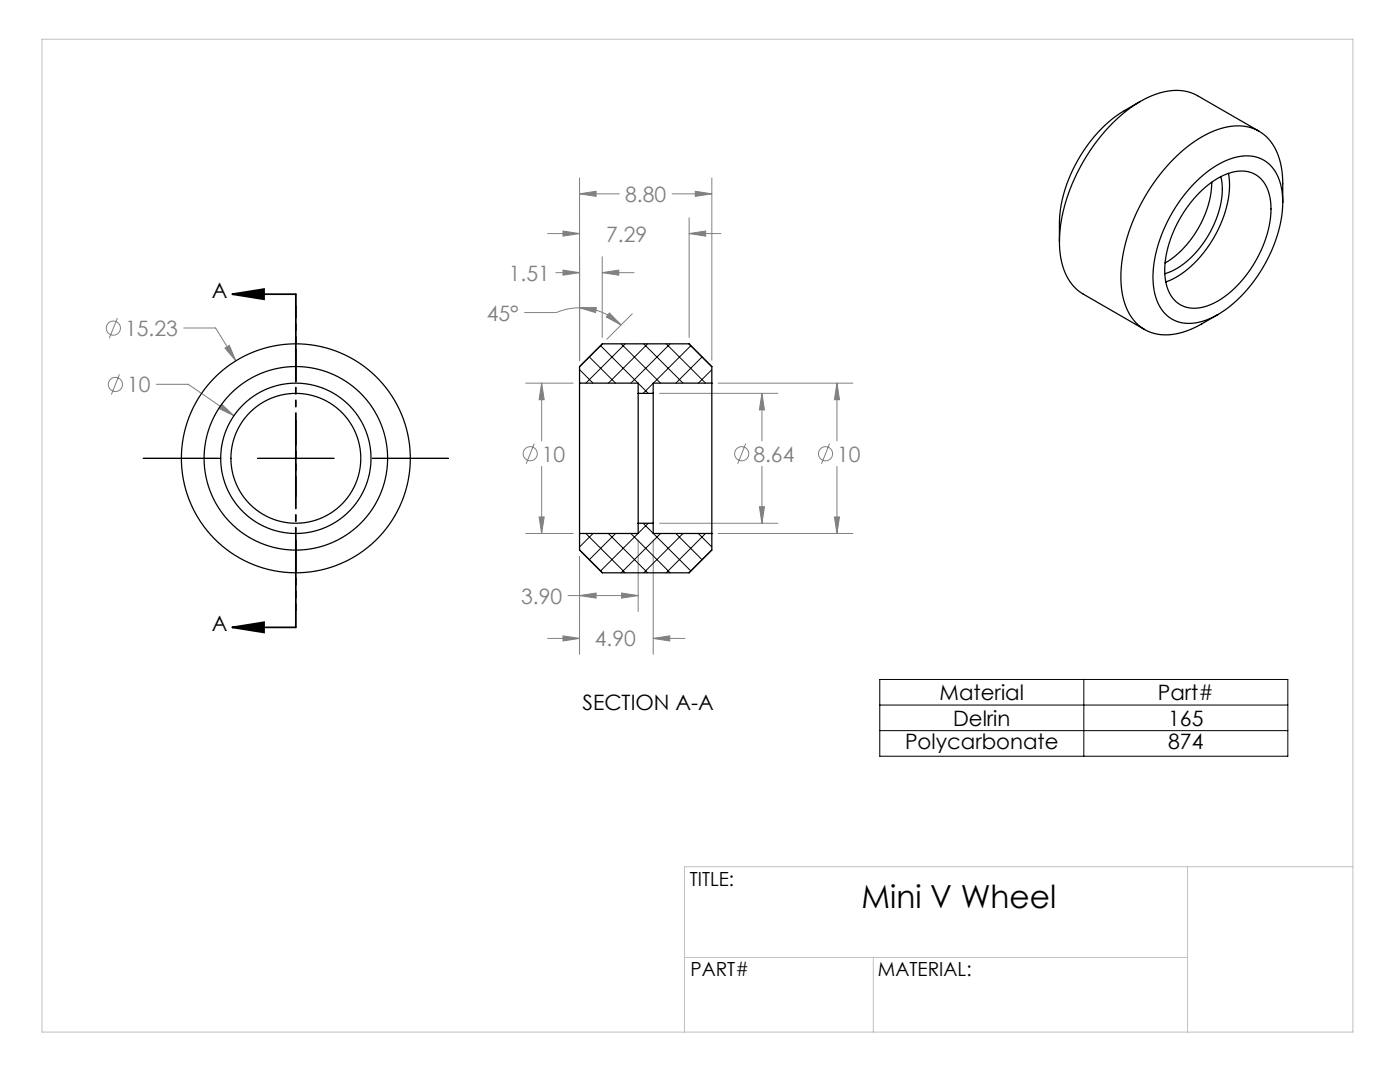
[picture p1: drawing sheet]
<svg xmlns="http://www.w3.org/2000/svg" width="279mm" height="216mm" viewBox="0 0 279 216" stroke-linecap="round" stroke-linejoin="round" font-family="sans-serif">
<g fill="none" stroke="#808080" stroke-width=".2">
<path d="M115.7 38.7l3.3-.5v1zM115.7 35.5v36.4M115.7 38.7h7.9M134.1 38.7h8M138.8 38.2l3.3 .5-3.3 .5zM142.1 35.5v36.4M109.3 46.6h6.4M110.9 54.4h4.8M112.4 53.9l3.3 .5-3.3 .5zM112.4 46.1l3.3 .5-3.3 .5zM120.2 54.4l3.3-.5v1zM120.2 51.2v16.1"/>
<path d="M120.2 54.4h6.3M137.5 46.6l3.3-.5v1zM137.5 43.4v23.9M137.5 46.6h6.4M23.4 63.5l-1.6 4M23.8 74.7l-1.6 4M31.2 76.7h6.4l9.1 6.3M36.7 65.5h6.3l4.1 6.5M44.9 69.5l.9-.6 1.3 3.1zM104.9 76.5h9.5M108.1 76.5l.5 3.3h-1zM108.1 76.5v11.5"/>
<path d="M115.7 61.4h3.3l-.1 1zM115.7 61.4a11.7 11.7 0 0 1 8.2 3.5M115.7 61.4a11.7 11.7 0 0 0-4.7 1h-6.3M121.6 62.5l2.3 2.4-2.9-1.6zM126.2 62.6l-5.1 5.1M131.6 78.5h23.6M143.3 76.5h26.9M152.1 78.5l.5 3.3h-1zM152.1 78.5v9.5M167 76.5l.5 3.3h-1zM167 76.5v11.5M44.3 80.7l2.4 2.3-3-1.5z"/>
<path d="M106.6 88.5l-1.6 4.1M108.1 93.1v13.4M148.8 88.5l-1.6 4.1M152.1 93.1v11.3M165.6 88.5l-1.7 4.1M167 93.1v13.4M104.9 106.5h9.5M107.6 103.1h1l-.5 3.4zM113.4 118.8h14M115.7 118.8l3.3-.5v1zM115.7 111v19.6M124.1 118.3l3.3 .5-3.3 .5z"/>
<path d="M127.4 107.7v14.3M130.4 107.7v22.9M131.6 104.4h23.6M143.3 106.5h26.9M151.6 101.1h1l-.5 3.3zM166.5 103.1h1l-.5 3.4zM109.3 127.4h6.4M112.4 126.9l3.3 .5-3.3 .5zM130.4 127.4l3.3-.5v1zM130.4 127.4h6.3"/>
<circle cx="22.6" cy="65.5" r="1.41"/>
<circle cx="23" cy="76.7" r="1.41"/>
<circle cx="105.8" cy="90.5" r="1.41"/>
<circle cx="148" cy="90.5" r="1.41"/>
<circle cx="164.8" cy="90.5" r="1.41"/>
</g>
<path d="M46.3 58.7l6.4-1v2zM46.3 58.7h12.7M46.3 125.2l6.4-1v2zM46.3 125.2h12.7" fill="none" stroke="#000" stroke-width=".35"/>
<path d="M59 61v15.2M28.6 91.5h15.2M51.4 91.5h15.3M59 83.8v15.3M74.3 91.5h15.2M59 106.7v15.2M175.6 135.6h81.4v15.3h-81.4zM216.3 135.6v15.3M175.6 140.7h81.4M175.6 145.8h81.4" fill="none" stroke="#000" stroke-width=".2"/>
<path d="M59 58.7v66.5" fill="none" stroke="#000" stroke-width=".35" stroke-dasharray="6.3 1.3 1.3 1.3 1.3 1.3" stroke-dashoffset="1.7"/>
<path d="M8.4 7.8h261.6v198.1h-261.6zM237 172.9v33M270 172.9h-133.4v33M136.6 191h100.4M174.3 191v14.9" fill="none" stroke="#c0c0c0" stroke-width=".2"/>
<path d="M46.3 58.7l6.4-1v2zM46.3 125.2l6.4-1v2z" fill="#000"/>
<path d="M44.9 69.5l2.2 2.5-1.3-3.1zM44.3 80.7l-.6 .8 3 1.5zM112.4 53.9l3.3 .5-3.3 .5zM120.2 54.4l3.3-.5v1zM112.4 46.1l3.3 .5-3.3 .5zM137.5 46.6l3.3-.5v1zM115.7 38.7l3.3-.5v1zM138.8 38.2l3.3 .5-3.3 .5zM121.6 62.5l2.3 2.4-2.9-1.6zM115.7 61.4h3.3l-.1 1zM152.1 78.5l.5 3.3h-1zM151.6 101.1h1l-.5 3.3zM166.5 103.1h1l-.5 3.4zM167 76.5l.5 3.3h-1zM107.6 103.1h1l-.5 3.4zM108.1 76.5l.5 3.3h-1zM115.7 118.8l3.3-.5v1zM124.1 118.3l3.3 .5-3.3 .5zM112.4 126.9l3.3 .5-3.3 .5zM130.4 127.4l3.3-.5v1z" fill="#808080"/>
<g fill="none" stroke="#000" stroke-width=".25">
<path d="M227.6 20.2l-3.2 1.9a28.6 28.6 0 0 0-13 22.4v3.7M238.4 36.6a16 16 0 0 1 10.2-5.5 6.8 6.8 0 0 1 7 5.7 22.3 22.3 0 0 1-2.8 15.2 25 25 0 0 1-11.9 11.8 7.5 7.5 0 0 1-8.2-1.1 10.9 10.9 0 0 1-2.6-8.6 29.5 29.5 0 0 1 8.3-17.5zM239.4 38.4a12.6 12.6 0 0 1 8.7-4.3 5.7 5.7 0 0 1 5.3 5 19.6 19.6 0 0 1-3.3 13.9 18 18 0 0 1-10.2 8.3 5.6 5.6 0 0 1-7.1-4.5 19.1 19.1 0 0 1 3-13.8l1.4-2.1zM241.8 36.4a20.2 20.2 0 0 1-9.3 16.1M243.6 35.2a17.1 17.1 0 0 1-3.2 13 15.6 15.6 0 0 1-7.9 6.4M245.2 34.6a20.6 20.6 0 0 1-4.4 15 18.1 18.1 0 0 1-8.1 6.7M251.3 26.2l-12.3-7.1a10.4 10.4 0 0 0-9.7 .3 32.1 32.1 0 0 0-14 14.4 29.8 29.8 0 0 0-3.7 17.3 10.1 10.1 0 0 0 4.6 7.6l12.2 7.1M256 40.3v-3.7a12.4 12.4 0 0 0-3.7-9.7 9.3 9.3 0 0 0-9.3-1 29.2 29.2 0 0 0-13.8 12.2 32.2 32.2 0 0 0-5.4 19.3 10.4 10.4 0 0 0 4.8 8.5 10.5 10.5 0 0 0 9.2-.3l5.3-2.8M115.7 76.5v30M115.7 76.5v-3.4l4.5-4.5h17.3l4.6 4.5v3.4M115.7 76.5h11.7v2M127.4 78.5v25.9"/>
<path d="M127.4 78.5h3M130.4 78.5v25.9M142.1 76.5v30M142.1 76.5h-11.7v2M115.7 106.5v3.3l4.5 4.5h17.3l4.6-4.5v-3.3M127.4 104.4h3M127.4 104.4v2.1h-11.7M130.4 104.4v2.1h11.7"/>
<circle cx="59" cy="91.5" r="13"/>
<circle cx="59" cy="91.5" r="15"/>
<circle cx="59" cy="91.5" r="22.8"/>
<circle cx="59" cy="91.5" r="18.3"/>
</g>
<g fill="none" stroke="#000" stroke-width=".2">
<path d="M115.7 73.8l2.7 2.7M117.6 71.2l5.2 5.3M119.8 69l9.6 9.5M120.3 68.6l-4.6 4.6M124 68.6l7.8 7.9M124.8 68.6l-7.9 7.9M128.5 68.6l7.8 7.9M129.3 68.6l-7.9 7.9M133 68.6l7.8 7.9M133.7 68.6l-7.8 7.9M137.4 68.6l4.7 4.6M137.9 69l-9.6 9.5"/>
<path d="M140.1 71.2l-5.2 5.3M142.1 73.8l-2.7 2.7M115.7 109.7l4.6 4.6M116.9 106.5l7.9 7.8M118.4 106.5l-2.7 2.6M121.4 106.5l7.9 7.8M122.8 106.5l-5.2 5.2M125.9 106.5l7.8 7.8M128.3 104.4l2.1 2M129.4 104.4l-9.6 9.5M130.4 106.5l7.5 7.4M131.8 106.5l-7.8 7.8"/>
<path d="M134.9 106.5l5.2 5.2M136.3 106.5l-7.8 7.8M139.4 106.5l2.7 2.6M140.8 106.5l-7.8 7.8M142.1 109.7l-4.7 4.6"/>
</g>
<text font-size="6.3" x="171.9" y="181.3">Mini V Wheel</text>
<g font-size="4.2" fill="#808080">
<text x="124.8" y="40.3">8.80</text>
<text x="121" y="48.2">7.29</text>
<text x="101.6" y="56">1.51</text>
<text x="97.1" y="64">45°</text>
<text x="25" y="67">15.23</text>
<text x="25.4" y="78.3">10</text>
<text x="108.1" y="92.1">10</text>
<text x="150.3" y="92.1">8.64</text>
<text x="167.1" y="92.1">10</text>
<text x="104" y="120.4">3.90</text>
<text x="118.7" y="129">4.90</text>
</g>
<g font-size="4.2">
<text x="42.3" y="59.4">A</text>
<text x="42.3" y="125.9">A</text>
<text x="116.2" y="141.7">SECTION A-A</text>
<text x="187.5" y="139.7">Material</text>
<text x="231.1" y="139.7">Part#</text>
<text x="180.6" y="149.5">Polycarbonate</text>
<text x="190.2" y="144.8">Delrin</text>
<text x="233.1" y="144.8">165</text>
<text x="233.1" y="149.5">874</text>
</g>
<g font-size="3.9">
<text x="137.7" y="176.8">TITLE:</text>
<text x="137.8" y="194.8">PART#</text>
<text x="175.2" y="194.8">MATERIAL:</text>
</g>
</svg>
